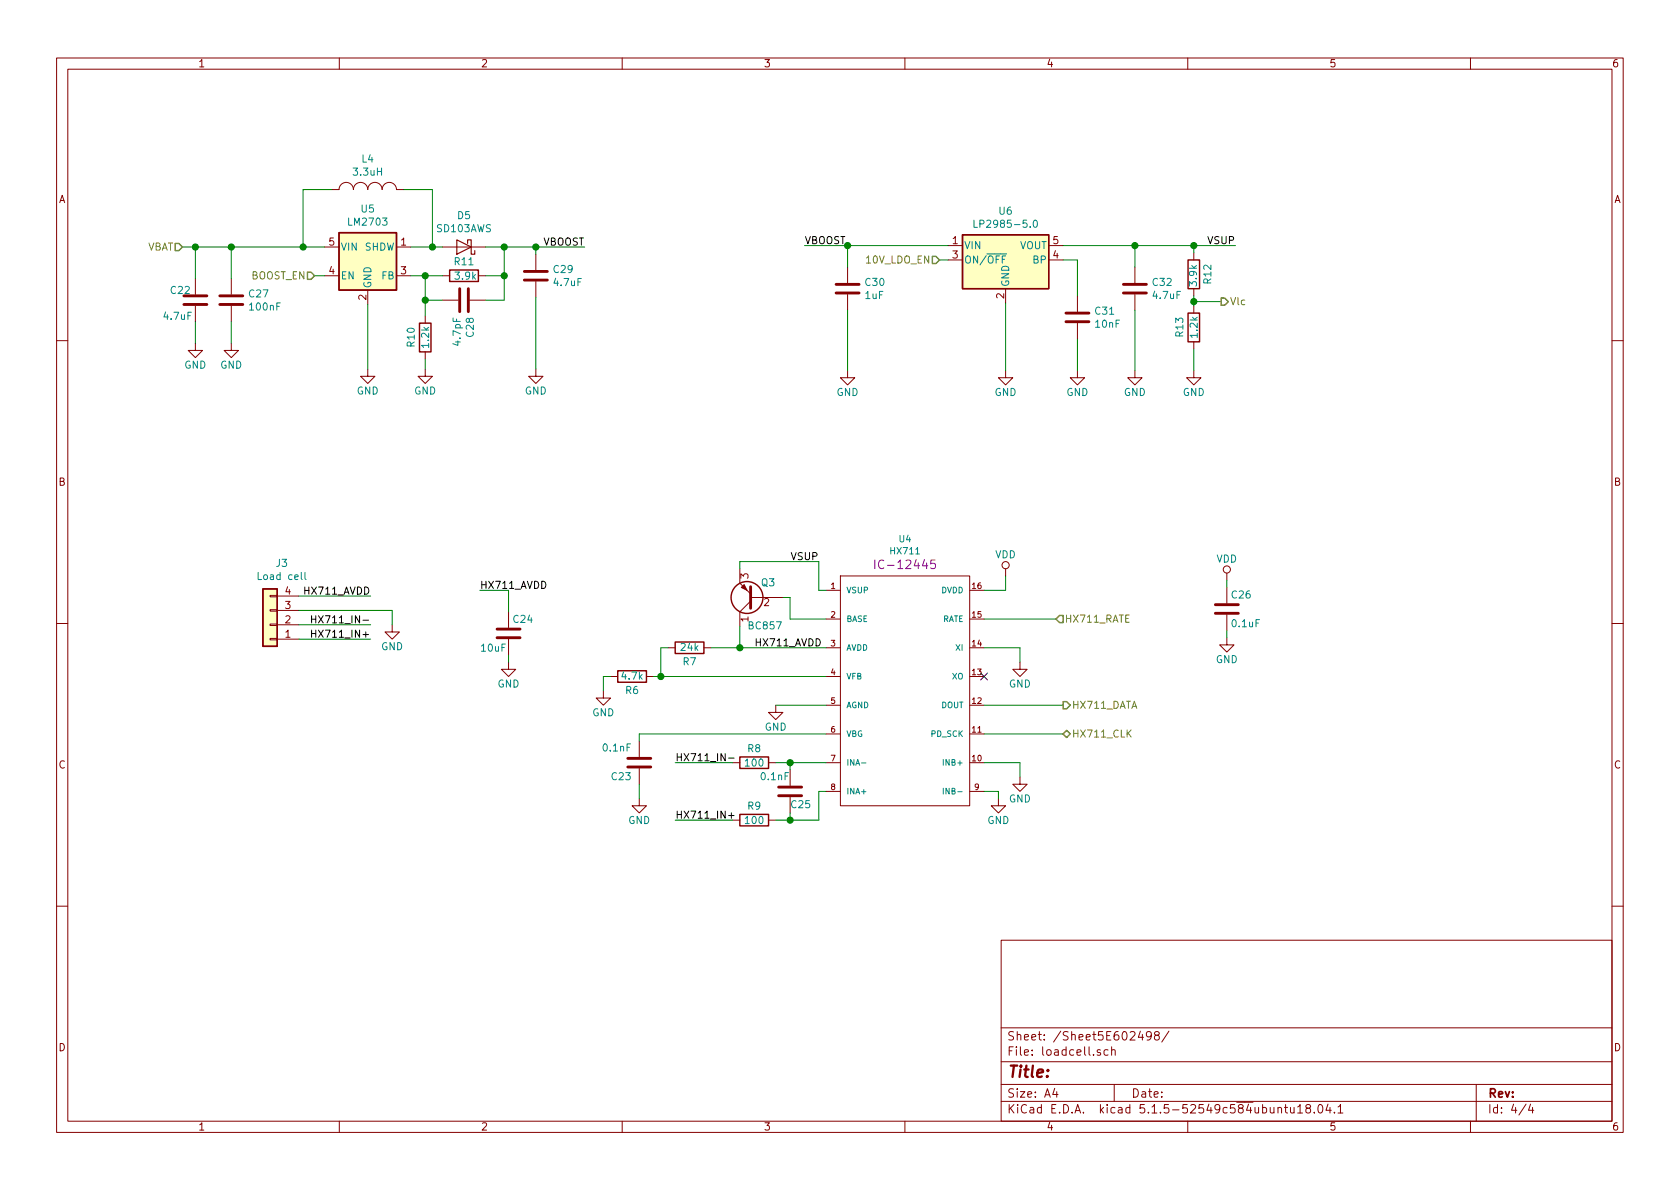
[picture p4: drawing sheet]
EESchema Schematic File Version 4
EELAYER 30 0
EELAYER END
$Descr A4 11693 8268
encoding utf-8
Sheet 4 4
Title ""
Date ""
Rev ""
Comp ""
Comment1 ""
Comment2 ""
Comment3 ""
Comment4 ""
$EndDescr
$Comp
L sense:HX711 U4
U 1 1
P 6300 4800
F 0 "U4" H 6300 5860 45  0000 C CNN
F 1 "HX711" H 6300 5776 45  0000 C CNN
F 2 "Package_SO:SOIC-16_3.9x9.9mm_P1.27mm" H 6300 5750 20  0001 C CNN
F 3 "" H 6300 4800 50  0001 C CNN
F 4 "IC-12445" H 6300 5681 60  0000 C CNN "Field4"
	1    6300 4800
	1    0    0    -1  
$EndComp
Wire Wire Line
	6850 5300 7100 5300
Wire Wire Line
	7100 5300 7100 5400
Wire Wire Line
	6850 5500 6950 5500
Wire Wire Line
	6950 5500 6950 5550
$Comp
L sense:GND #PWR0128
U 1 1
P 6950 5550
F 0 "#PWR0128" H 6950 5300 50  0001 C CNN
F 1 "GND" H 6950 5400 50  0000 C CNN
F 2 "" H 6950 5550 60  0000 C CNN
F 3 "" H 6950 5550 60  0000 C CNN
	1    6950 5550
	1    0    0    -1  
$EndComp
$Comp
L sense:GND #PWR0129
U 1 1
P 7100 5400
F 0 "#PWR0129" H 7100 5150 50  0001 C CNN
F 1 "GND" H 7100 5250 50  0000 C CNN
F 2 "" H 7100 5400 60  0000 C CNN
F 3 "" H 7100 5400 60  0000 C CNN
	1    7100 5400
	1    0    0    -1  
$EndComp
Wire Wire Line
	6850 4500 7100 4500
Wire Wire Line
	7100 4500 7100 4600
$Comp
L sense:GND #PWR0130
U 1 1
P 7100 4600
F 0 "#PWR0130" H 7100 4350 50  0001 C CNN
F 1 "GND" H 7100 4450 50  0000 C CNN
F 2 "" H 7100 4600 60  0000 C CNN
F 3 "" H 7100 4600 60  0000 C CNN
	1    7100 4600
	1    0    0    -1  
$EndComp
Wire Wire Line
	6850 4900 7400 4900
Wire Wire Line
	6850 5100 7400 5100
Wire Wire Line
	6850 4300 7350 4300
Wire Wire Line
	6850 4100 7000 4100
Wire Wire Line
	7000 4100 7000 4000
$Comp
L sense:VDD #PWR0131
U 1 1
P 7000 4000
F 0 "#PWR0131" H 7000 3850 50  0001 C CNN
F 1 "VDD" H 7000 4150 50  0000 C CNN
F 2 "" H 7000 4000 60  0000 C CNN
F 3 "" H 7000 4000 60  0000 C CNN
	1    7000 4000
	1    0    0    -1  
$EndComp
$Comp
L sense:C C23
U 1 1
P 4450 5300
F 0 "C23" H 4500 5400 50  0000 L CNN
F 1 "0.1nF" H 4500 5200 50  0000 L CNN
F 2 "sense_fp:C_0402_1005Metric" H 4488 5150 30  0001 C CNN
F 3 "" H 4450 5300 60  0000 C CNN
	1    4450 5300
	-1   0    0    1   
$EndComp
$Comp
L sense:GND #PWR0132
U 1 1
P 4450 5550
F 0 "#PWR0132" H 4450 5300 50  0001 C CNN
F 1 "GND" H 4450 5400 50  0000 C CNN
F 2 "" H 4450 5550 60  0000 C CNN
F 3 "" H 4450 5550 60  0000 C CNN
	1    4450 5550
	1    0    0    -1  
$EndComp
Wire Wire Line
	4450 5450 4450 5550
Wire Wire Line
	4450 5150 4450 5100
Wire Wire Line
	4450 5100 5750 5100
$Comp
L sense:R R8
U 1 1
P 5250 5300
F 0 "R8" V 5150 5300 50  0000 C CNN
F 1 "100" V 5250 5300 50  0000 C CNN
F 2 "Resistor_SMD:R_0603_1608Metric_Pad1.05x0.95mm_HandSolder" V 5180 5300 50  0001 C CNN
F 3 "" H 5250 5300 50  0001 C CNN
	1    5250 5300
	0    1    1    0   
$EndComp
Wire Wire Line
	5400 5300 5500 5300
$Comp
L sense:R R9
U 1 1
P 5250 5700
F 0 "R9" V 5150 5700 50  0000 C CNN
F 1 "100" V 5250 5700 50  0000 C CNN
F 2 "Resistor_SMD:R_0603_1608Metric_Pad1.05x0.95mm_HandSolder" V 5180 5700 50  0001 C CNN
F 3 "" H 5250 5700 50  0001 C CNN
	1    5250 5700
	0    1    1    0   
$EndComp
$Comp
L sense:C C25
U 1 1
P 5500 5500
F 0 "C25" H 5350 5595 50  0000 L CNN
F 1 "0.1nF" H 5500 5400 50  0000 L CNN
F 2 "sense_fp:C_0402_1005Metric" H 5538 5350 30  0001 C CNN
F 3 "" H 5500 5500 60  0000 C CNN
	1    5500 5500
	-1   0    0    1   
$EndComp
Wire Wire Line
	5750 5500 5700 5500
Wire Wire Line
	5700 5500 5700 5700
Wire Wire Line
	5700 5700 5500 5700
Wire Wire Line
	5500 5650 5500 5700
Connection ~ 5500 5700
Wire Wire Line
	5500 5700 5400 5700
Wire Wire Line
	5500 5350 5500 5300
Connection ~ 5500 5300
Wire Wire Line
	5500 5300 5750 5300
Text Label 4700 5300 0    50   ~ 0
HX711_IN-
Wire Wire Line
	4700 5300 5100 5300
Text Label 4700 5700 0    50   ~ 0
HX711_IN+
Wire Wire Line
	4700 5700 5100 5700
$Comp
L sense:GND #PWR0133
U 1 1
P 5400 4900
F 0 "#PWR0133" H 5400 4650 50  0001 C CNN
F 1 "GND" H 5400 4750 50  0000 C CNN
F 2 "" H 5400 4900 60  0000 C CNN
F 3 "" H 5400 4900 60  0000 C CNN
	1    5400 4900
	1    0    0    -1  
$EndComp
Wire Wire Line
	5400 4900 5750 4900
$Comp
L sense:C C26
U 1 1
P 8540 4230
F 0 "C26" H 8565 4330 50  0000 L CNN
F 1 "0.1uF" H 8565 4130 50  0000 L CNN
F 2 "sense_fp:C_1206_3216Metric" H 8578 4080 30  0001 C CNN
F 3 "" H 8540 4230 60  0000 C CNN
	1    8540 4230
	1    0    0    -1  
$EndComp
Wire Wire Line
	8540 4430 8540 4380
$Comp
L sense:GND #PWR0134
U 1 1
P 8540 4430
F 0 "#PWR0134" H 8540 4180 50  0001 C CNN
F 1 "GND" H 8540 4280 50  0000 C CNN
F 2 "" H 8540 4430 60  0000 C CNN
F 3 "" H 8540 4430 60  0000 C CNN
	1    8540 4430
	1    0    0    -1  
$EndComp
$Comp
L sense:VDD #PWR0135
U 1 1
P 8540 4030
F 0 "#PWR0135" H 8540 3880 50  0001 C CNN
F 1 "VDD" H 8540 4180 50  0000 C CNN
F 2 "" H 8540 4030 60  0000 C CNN
F 3 "" H 8540 4030 60  0000 C CNN
	1    8540 4030
	1    0    0    -1  
$EndComp
Wire Wire Line
	8540 4030 8540 4080
$Comp
L sense:R R6
U 1 1
P 4400 4700
F 0 "R6" V 4300 4700 50  0000 C CNN
F 1 "4.7k" V 4400 4700 50  0000 C CNN
F 2 "Resistor_SMD:R_0603_1608Metric_Pad1.05x0.95mm_HandSolder" V 4330 4700 50  0001 C CNN
F 3 "" H 4400 4700 50  0001 C CNN
	1    4400 4700
	0    -1   -1   0   
$EndComp
$Comp
L sense:GND #PWR0136
U 1 1
P 4200 4800
F 0 "#PWR0136" H 4200 4550 50  0001 C CNN
F 1 "GND" H 4200 4650 50  0000 C CNN
F 2 "" H 4200 4800 60  0000 C CNN
F 3 "" H 4200 4800 60  0000 C CNN
	1    4200 4800
	1    0    0    -1  
$EndComp
Wire Wire Line
	4200 4700 4250 4700
Wire Wire Line
	4200 4700 4200 4800
Wire Wire Line
	4550 4700 4600 4700
$Comp
L sense:R R7
U 1 1
P 4800 4500
F 0 "R7" V 4700 4500 50  0000 C CNN
F 1 "24k" V 4800 4500 50  0000 C CNN
F 2 "Resistor_SMD:R_0603_1608Metric_Pad1.05x0.95mm_HandSolder" V 4730 4500 50  0001 C CNN
F 3 "" H 4800 4500 50  0001 C CNN
	1    4800 4500
	0    -1   -1   0   
$EndComp
Wire Wire Line
	4650 4500 4600 4500
Wire Wire Line
	4600 4500 4600 4700
Connection ~ 4600 4700
Wire Wire Line
	4600 4700 5750 4700
Wire Wire Line
	4950 4500 5150 4500
Wire Wire Line
	5750 4100 5700 4100
Wire Wire Line
	5700 4100 5700 3900
Text Label 5700 3900 2    50   ~ 0
VSUP
Wire Wire Line
	5500 4150 5500 4300
Wire Wire Line
	5500 4300 5750 4300
Wire Wire Line
	5450 4150 5500 4150
$Comp
L Transistor_BJT:BC560 Q3
U 1 1
P 5250 4150
F 0 "Q3" H 5100 4050 50  0000 L CNN
F 1 "BC857" H 5050 4350 50  0000 L CNN
F 2 "Package_TO_SOT_SMD:SOT-23" H 5450 4075 50  0001 L CIN
F 3 "http://www.fairchildsemi.com/ds/BC/BC557.pdf" H 5250 4150 50  0001 L CNN
	1    5250 4150
	-1   0    0    1   
$EndComp
Wire Wire Line
	5150 4350 5150 4500
Connection ~ 5150 4500
Wire Wire Line
	5150 4500 5750 4500
Wire Wire Line
	5150 3900 5150 3950
Wire Wire Line
	5150 3900 5700 3900
$Comp
L sense:C C24
U 1 1
P 3540 4400
F 0 "C24" H 3565 4500 50  0000 L CNN
F 1 "10uF" H 3340 4300 50  0000 L CNN
F 2 "sense_fp:C_1206_3216Metric" H 3578 4250 30  0001 C CNN
F 3 "" H 3540 4400 60  0000 C CNN
	1    3540 4400
	1    0    0    -1  
$EndComp
Wire Wire Line
	3540 4600 3540 4550
Wire Wire Line
	3340 4100 3540 4100
Wire Wire Line
	3540 4100 3540 4250
$Comp
L sense:GND #PWR0137
U 1 1
P 3540 4600
F 0 "#PWR0137" H 3540 4350 50  0001 C CNN
F 1 "GND" H 3540 4450 50  0000 C CNN
F 2 "" H 3540 4600 60  0000 C CNN
F 3 "" H 3540 4600 60  0000 C CNN
	1    3540 4600
	1    0    0    -1  
$EndComp
Text Label 3340 4100 0    50   ~ 0
HX711_AVDD
Text Label 5250 4500 0    50   ~ 0
HX711_AVDD
NoConn ~ 6850 4700
$Comp
L sense:Conn_01x04 J3
U 1 1
P 1880 4340
F 0 "J3" H 1798 3915 50  0000 C CNN
F 1 "Load cell" H 1798 4006 50  0000 C CNN
F 2 "Connector_JST:JST_PH_B4B-PH-K_1x04_P2.00mm_Vertical" H 1880 4340 50  0001 C CNN
F 3 "" H 1880 4340 50  0001 C CNN
	1    1880 4340
	-1   0    0    1   
$EndComp
Text Label 2580 4140 2    50   ~ 0
HX711_AVDD
Text Label 2580 4340 2    50   ~ 0
HX711_IN-
Text Label 2580 4440 2    50   ~ 0
HX711_IN+
Wire Wire Line
	2580 4440 2080 4440
Wire Wire Line
	2080 4340 2580 4340
Wire Wire Line
	2080 4140 2580 4140
Wire Wire Line
	2080 4240 2730 4240
Wire Wire Line
	2730 4240 2730 4340
$Comp
L sense:GND #PWR0139
U 1 1
P 2730 4340
F 0 "#PWR0139" H 2730 4090 50  0001 C CNN
F 1 "GND" H 2730 4190 50  0000 C CNN
F 2 "" H 2730 4340 60  0000 C CNN
F 3 "" H 2730 4340 60  0000 C CNN
	1    2730 4340
	1    0    0    -1  
$EndComp
Text HLabel 1270 1710 0    50   Input ~ 0
VBAT
Text HLabel 7350 4300 2    50   Input ~ 0
HX711_RATE
Text HLabel 7400 4900 2    50   Output ~ 0
HX711_DATA
Text HLabel 7400 5100 2    50   BiDi ~ 0
HX711_CLK
$Comp
L Regulator_Linear:LP2985-5.0 U6
U 1 1
P 7000 1800
F 0 "U6" H 7000 2142 50  0000 C CNN
F 1 "LP2985-5.0" H 7000 2051 50  0000 C CNN
F 2 "Package_TO_SOT_SMD:SOT-23-5" H 7000 2125 50  0001 C CNN
F 3 "http://www.ti.com/lit/ds/symlink/lp2985.pdf" H 7000 1800 50  0001 C CNN
	1    7000 1800
	1    0    0    -1  
$EndComp
$Comp
L sense:LM2703 U5
U 1 1
P 2560 1810
F 0 "U5" H 2560 2177 50  0000 C CNN
F 1 "LM2703" H 2560 2086 50  0000 C CNN
F 2 "Package_TO_SOT_SMD:SOT-23-5" H 2610 1560 50  0001 L CIN
F 3 "" H 2560 1910 50  0001 C CNN
	1    2560 1810
	1    0    0    -1  
$EndComp
$Comp
L Device:C C22
U 1 1
P 1360 2080
F 0 "C22" H 1180 2150 50  0000 L CNN
F 1 "4.7uF" H 1130 1970 50  0000 L CNN
F 2 "Capacitor_SMD:C_0603_1608Metric_Pad1.05x0.95mm_HandSolder" H 1398 1930 50  0001 C CNN
F 3 "~" H 1360 2080 50  0001 C CNN
	1    1360 2080
	1    0    0    -1  
$EndComp
$Comp
L sense:R R11
U 1 1
P 3230 1910
F 0 "R11" V 3130 1910 50  0000 C CNN
F 1 "3.9k" V 3230 1920 50  0000 C CNN
F 2 "Resistor_SMD:R_0603_1608Metric_Pad1.05x0.95mm_HandSolder" V 3160 1910 50  0001 C CNN
F 3 "" H 3230 1910 50  0001 C CNN
	1    3230 1910
	0    1    1    0   
$EndComp
$Comp
L sense:R R10
U 1 1
P 2960 2340
F 0 "R10" V 2860 2340 50  0000 C CNN
F 1 "1.2k" V 2960 2340 50  0000 C CNN
F 2 "Resistor_SMD:R_0603_1608Metric_Pad1.05x0.95mm_HandSolder" V 2890 2340 50  0001 C CNN
F 3 "" H 2960 2340 50  0001 C CNN
	1    2960 2340
	1    0    0    -1  
$EndComp
$Comp
L Device:C C27
U 1 1
P 1610 2080
F 0 "C27" H 1725 2126 50  0000 L CNN
F 1 "100nF" H 1725 2035 50  0000 L CNN
F 2 "Capacitor_SMD:C_0603_1608Metric_Pad1.05x0.95mm_HandSolder" H 1648 1930 50  0001 C CNN
F 3 "~" H 1610 2080 50  0001 C CNN
	1    1610 2080
	1    0    0    -1  
$EndComp
$Comp
L Device:C C28
U 1 1
P 3230 2080
F 0 "C28" H 3345 2126 50  0000 L CNN
F 1 "4.7pF" H 3345 2035 50  0000 L CNN
F 2 "Capacitor_SMD:C_0603_1608Metric_Pad1.05x0.95mm_HandSolder" H 3268 1930 50  0001 C CNN
F 3 "~" H 3230 2080 50  0001 C CNN
	1    3230 2080
	0    1    1    0   
$EndComp
$Comp
L Device:C C29
U 1 1
P 3730 1910
F 0 "C29" H 3845 1956 50  0000 L CNN
F 1 "4.7uF" H 3845 1865 50  0000 L CNN
F 2 "Capacitor_SMD:C_0603_1608Metric_Pad1.05x0.95mm_HandSolder" H 3768 1760 50  0001 C CNN
F 3 "~" H 3730 1910 50  0001 C CNN
	1    3730 1910
	1    0    0    -1  
$EndComp
$Comp
L Device:D_Schottky D5
U 1 1
P 3230 1710
F 0 "D5" H 3230 1494 50  0000 C CNN
F 1 "SD103AWS" H 3230 1585 50  0000 C CNN
F 2 "Diode_SMD:D_SOD-323_HandSoldering" H 3230 1710 50  0001 C CNN
F 3 "~" H 3230 1710 50  0001 C CNN
	1    3230 1710
	-1   0    0    1   
$EndComp
$Comp
L sense:INDUCTOR_SMALL L4
U 1 1
P 2560 1310
F 0 "L4" H 2560 1525 50  0000 C CNN
F 1 "3.3uH" H 2560 1434 50  0000 C CNN
F 2 "Footprint_nrf_scale:L_3.5x3.0mm_CD30D22" H 2560 1310 60  0001 C CNN
F 3 "" H 2560 1310 60  0000 C CNN
	1    2560 1310
	1    0    0    -1  
$EndComp
$Comp
L Device:C C30
U 1 1
P 5900 2000
F 0 "C30" H 6015 2046 50  0000 L CNN
F 1 "1uF" H 6015 1955 50  0000 L CNN
F 2 "Capacitor_SMD:C_0603_1608Metric_Pad1.05x0.95mm_HandSolder" H 5938 1850 50  0001 C CNN
F 3 "~" H 5900 2000 50  0001 C CNN
	1    5900 2000
	1    0    0    -1  
$EndComp
$Comp
L Device:C C31
U 1 1
P 7500 2200
F 0 "C31" H 7615 2246 50  0000 L CNN
F 1 "10nF" H 7615 2155 50  0000 L CNN
F 2 "Capacitor_SMD:C_0603_1608Metric_Pad1.05x0.95mm_HandSolder" H 7538 2050 50  0001 C CNN
F 3 "~" H 7500 2200 50  0001 C CNN
	1    7500 2200
	1    0    0    -1  
$EndComp
$Comp
L Device:C C32
U 1 1
P 7900 2000
F 0 "C32" H 8015 2046 50  0000 L CNN
F 1 "4.7uF" H 8015 1955 50  0000 L CNN
F 2 "Capacitor_SMD:C_0603_1608Metric_Pad1.05x0.95mm_HandSolder" H 7938 1850 50  0001 C CNN
F 3 "~" H 7900 2000 50  0001 C CNN
	1    7900 2000
	1    0    0    -1  
$EndComp
Text Label 4070 1710 2    50   ~ 0
VBOOST
Text Label 5600 1700 0    50   ~ 0
VBOOST
Text HLabel 2190 1910 0    50   Input ~ 0
BOOST_EN
Wire Wire Line
	1270 1710 1360 1710
Wire Wire Line
	1360 1930 1360 1710
Connection ~ 1360 1710
Wire Wire Line
	1360 1710 1610 1710
Wire Wire Line
	1610 1930 1610 1710
Connection ~ 1610 1710
Wire Wire Line
	1610 1710 2110 1710
Wire Wire Line
	2190 1910 2260 1910
Wire Wire Line
	3080 1910 2960 1910
Wire Wire Line
	2860 1710 3010 1710
Wire Wire Line
	2960 2190 2960 2080
Connection ~ 2960 1910
Wire Wire Line
	2960 1910 2860 1910
Wire Wire Line
	2960 2080 3080 2080
Connection ~ 2960 2080
Wire Wire Line
	2960 2080 2960 1910
Wire Wire Line
	3380 1710 3510 1710
Wire Wire Line
	3730 1710 3730 1760
Wire Wire Line
	3380 2080 3510 2080
Wire Wire Line
	3510 2080 3510 1910
Connection ~ 3510 1710
Wire Wire Line
	3510 1710 3730 1710
Wire Wire Line
	3380 1910 3510 1910
Connection ~ 3510 1910
Wire Wire Line
	3510 1910 3510 1710
Wire Wire Line
	4070 1710 3730 1710
Connection ~ 3730 1710
$Comp
L sense:GND #PWR0138
U 1 1
P 1360 2380
F 0 "#PWR0138" H 1360 2130 50  0001 C CNN
F 1 "GND" H 1360 2230 50  0000 C CNN
F 2 "" H 1360 2380 60  0000 C CNN
F 3 "" H 1360 2380 60  0000 C CNN
	1    1360 2380
	1    0    0    -1  
$EndComp
Wire Wire Line
	1360 2380 1360 2230
$Comp
L sense:GND #PWR0140
U 1 1
P 1610 2380
F 0 "#PWR0140" H 1610 2130 50  0001 C CNN
F 1 "GND" H 1610 2230 50  0000 C CNN
F 2 "" H 1610 2380 60  0000 C CNN
F 3 "" H 1610 2380 60  0000 C CNN
	1    1610 2380
	1    0    0    -1  
$EndComp
Wire Wire Line
	1610 2380 1610 2230
$Comp
L sense:GND #PWR0141
U 1 1
P 2960 2560
F 0 "#PWR0141" H 2960 2310 50  0001 C CNN
F 1 "GND" H 2960 2410 50  0000 C CNN
F 2 "" H 2960 2560 60  0000 C CNN
F 3 "" H 2960 2560 60  0000 C CNN
	1    2960 2560
	1    0    0    -1  
$EndComp
Wire Wire Line
	2960 2560 2960 2490
$Comp
L sense:GND #PWR0142
U 1 1
P 3730 2560
F 0 "#PWR0142" H 3730 2310 50  0001 C CNN
F 1 "GND" H 3730 2410 50  0000 C CNN
F 2 "" H 3730 2560 60  0000 C CNN
F 3 "" H 3730 2560 60  0000 C CNN
	1    3730 2560
	1    0    0    -1  
$EndComp
$Comp
L sense:GND #PWR0143
U 1 1
P 2560 2560
F 0 "#PWR0143" H 2560 2310 50  0001 C CNN
F 1 "GND" H 2560 2410 50  0000 C CNN
F 2 "" H 2560 2560 60  0000 C CNN
F 3 "" H 2560 2560 60  0000 C CNN
	1    2560 2560
	1    0    0    -1  
$EndComp
Wire Wire Line
	2560 2560 2560 2110
Wire Wire Line
	3730 2560 3730 2060
Wire Wire Line
	2310 1310 2110 1310
Wire Wire Line
	2110 1310 2110 1710
Connection ~ 2110 1710
Wire Wire Line
	2110 1710 2260 1710
Wire Wire Line
	2810 1310 3010 1310
Wire Wire Line
	3010 1310 3010 1710
Connection ~ 3010 1710
Wire Wire Line
	3010 1710 3080 1710
Text Label 8600 1700 2    50   ~ 0
VSUP
Text HLabel 6540 1800 0    50   Input ~ 0
10V_LDO_EN
Wire Wire Line
	6540 1800 6600 1800
Wire Wire Line
	5600 1700 5900 1700
Wire Wire Line
	5900 1850 5900 1700
Connection ~ 5900 1700
Wire Wire Line
	5900 1700 6600 1700
Text HLabel 8500 2090 2    50   Output ~ 0
Vlc
$Comp
L sense:GND #PWR0144
U 1 1
P 5900 2570
F 0 "#PWR0144" H 5900 2320 50  0001 C CNN
F 1 "GND" H 5900 2420 50  0000 C CNN
F 2 "" H 5900 2570 60  0000 C CNN
F 3 "" H 5900 2570 60  0000 C CNN
	1    5900 2570
	1    0    0    -1  
$EndComp
$Comp
L sense:GND #PWR0145
U 1 1
P 7000 2570
F 0 "#PWR0145" H 7000 2320 50  0001 C CNN
F 1 "GND" H 7000 2420 50  0000 C CNN
F 2 "" H 7000 2570 60  0000 C CNN
F 3 "" H 7000 2570 60  0000 C CNN
	1    7000 2570
	1    0    0    -1  
$EndComp
$Comp
L sense:GND #PWR0146
U 1 1
P 7500 2570
F 0 "#PWR0146" H 7500 2320 50  0001 C CNN
F 1 "GND" H 7500 2420 50  0000 C CNN
F 2 "" H 7500 2570 60  0000 C CNN
F 3 "" H 7500 2570 60  0000 C CNN
	1    7500 2570
	1    0    0    -1  
$EndComp
$Comp
L sense:GND #PWR0147
U 1 1
P 8310 2570
F 0 "#PWR0147" H 8310 2320 50  0001 C CNN
F 1 "GND" H 8310 2420 50  0000 C CNN
F 2 "" H 8310 2570 60  0000 C CNN
F 3 "" H 8310 2570 60  0000 C CNN
	1    8310 2570
	1    0    0    -1  
$EndComp
Wire Wire Line
	5900 2570 5900 2150
Wire Wire Line
	7000 2570 7000 2100
Wire Wire Line
	7500 2570 7500 2350
Wire Wire Line
	7400 1800 7500 1800
Wire Wire Line
	7500 1800 7500 2050
$Comp
L sense:R R13
U 1 1
P 8310 2270
F 0 "R13" V 8210 2270 50  0000 C CNN
F 1 "1.2k" V 8310 2270 50  0000 C CNN
F 2 "Resistor_SMD:R_0603_1608Metric_Pad1.05x0.95mm_HandSolder" V 8240 2270 50  0001 C CNN
F 3 "" H 8310 2270 50  0001 C CNN
	1    8310 2270
	1    0    0    -1  
$EndComp
$Comp
L sense:R R12
U 1 1
P 8310 1900
F 0 "R12" V 8210 1900 50  0000 C CNN
F 1 "3.9k" V 8310 1910 50  0000 C CNN
F 2 "Resistor_SMD:R_0603_1608Metric_Pad1.05x0.95mm_HandSolder" V 8240 1900 50  0001 C CNN
F 3 "" H 8310 1900 50  0001 C CNN
	1    8310 1900
	-1   0    0    1   
$EndComp
$Comp
L sense:GND #PWR0148
U 1 1
P 7900 2570
F 0 "#PWR0148" H 7900 2320 50  0001 C CNN
F 1 "GND" H 7900 2420 50  0000 C CNN
F 2 "" H 7900 2570 60  0000 C CNN
F 3 "" H 7900 2570 60  0000 C CNN
	1    7900 2570
	1    0    0    -1  
$EndComp
Wire Wire Line
	7900 2570 7900 2150
Wire Wire Line
	7400 1700 7900 1700
Wire Wire Line
	8310 1700 8310 1750
Wire Wire Line
	8310 2050 8310 2090
Wire Wire Line
	8310 2420 8310 2570
Wire Wire Line
	7900 1850 7900 1700
Connection ~ 7900 1700
Wire Wire Line
	7900 1700 8310 1700
Wire Wire Line
	8500 2090 8310 2090
Connection ~ 8310 2090
Wire Wire Line
	8310 2090 8310 2120
Wire Wire Line
	8600 1700 8310 1700
Connection ~ 8310 1700
$EndSCHEMATC
